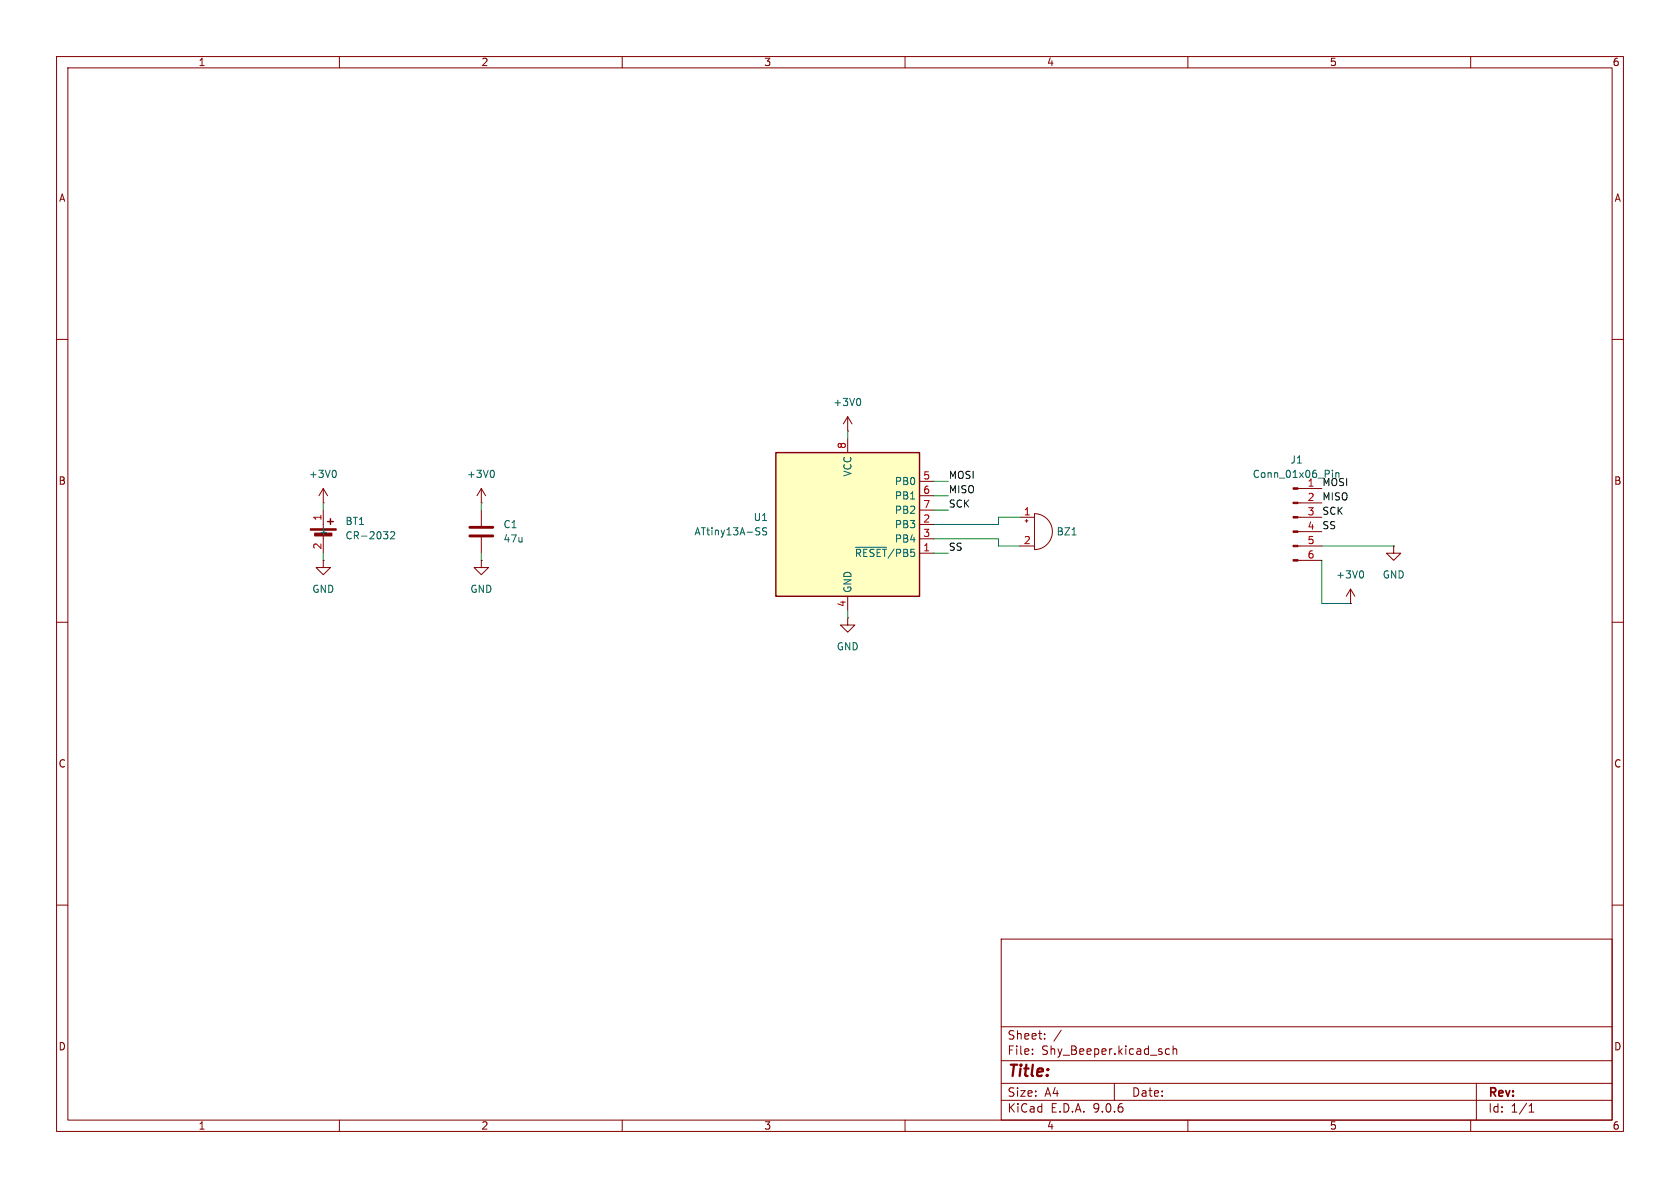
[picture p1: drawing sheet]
<svg xmlns="http://www.w3.org/2000/svg" width="297mm" height="210mm" viewBox="0 0 297 210" stroke-linecap="round" stroke-linejoin="round" font-family="sans-serif">
<g fill="none" stroke="#840000" stroke-width=".18">
<path d="M10 10h277v190h-277zM12 12h273v186h-273zM60 10v2M110 10v2M160 10v2M210 10v2M260 10v2M10 60h2M149.9 76.2h.1M149.9 73.7l-.8 1.2M149.9 73.7l.7 1.2M149.9 73.7v2.5"/>
<path d="M285 60h2M57.1 88.9h.1M57.1 99.1v1.2h1.3l-1.3 1.3-1.2-1.3h1.2M57.1 99.1h.1M57.1 86.4l-.7 1.2M57.1 86.4l.8 1.2M57.1 86.4v2.5M57.1 90.2v3.3M57.1 95.3v2.5M180.3 91.4h2.6M180.3 96.5h2.6M181.2 92.1h.5"/>
<path d="M181.5 91.8v.5M182.9 90.8a3.2 3.2 0 0 1 3.1 3.2 3.2 3.2 0 0 1-3.1 3.2zM229.5 86.4h4.2M229.5 88.9h4.2M229.5 91.4h4.2M229.5 94h4.2M229.5 96.5h4.2M229.5 99.1h4.2M246.4 96.5v1.3h1.2l-1.2 1.3-1.3-1.3h1.3M246.4 96.5h.1M10 110h2M285 110h2"/>
<path d="M10 160h2M177 166h108v32h-108zM285 160h2M60 198v2M110 198v2M160 198v2M177 194.5h108M177 191.5h108M177 187.5h108M177 181.5h108M182.5 186.3v.1M182.5 185.5v.1"/>
<path d="M184.7 183.6v.1M184.7 182.8v.1M187.6 182.1l-1.3 2M197 191.5v3M206 186.1l.3 .3 .4-.1M206.7 185.5l-.4-.1-.3 .3M207.4 185.5l.2-.1 .4 .1v.9M207.4 184.9v1.5M210 198v2M260 198v2M261 191.5v6.5M270.3 196.6h.9"/>
<path d="M270.3 195.5l.4-.4v1.5"/>
</g>
<g fill="#840000" stroke="#840000" stroke-width=".18">
<path d="M228.6 86.2h.9v.3h-.9z"/>
<path d="M228.6 88.8h.9v.2h-.9z"/>
<path d="M228.6 91.3h.9v.3h-.9z"/>
<path d="M228.6 93.9h.9v.2h-.9z"/>
<path d="M228.6 96.4h.9v.2h-.9z"/>
<path d="M228.6 98.9h.9v.3h-.9z"/>
<path d="M54.9 93.5h4.5v.2h-4.5z"/>
<path d="M55.6 94.2h3.1v.5h-3.1z"/>
</g>
<path d="M151.9 70.4a.79 .79 0 0 1 0 1.3M57.2 93.4v.9M59.1 83.1a.79 .79 0 0 1 0 1.3M69.1 94.1l.4-.1 .3 .4-.8 .9h.8M189.5 94.6h.7M235.6 83.1v.2M235.6 83.6v.8M236.2 83.6v.8M236.2 83.7l.1-.1h.3l.1 .8" fill="none" stroke="#006464" stroke-width=".18"/>
<path d="M57.9 92.2h1M58.4 91.7v1" fill="none" stroke="#840000" stroke-width=".25"/>
<path d="M137.2 80h25.4v25.4h-25.4z" fill="#ffffc2"/>
<path d="M137.2 80h25.4v25.4h-25.4z" fill="none" stroke="#840000" stroke-width=".25"/>
<g fill="none" stroke="#840000" stroke-width=".18">
<path d="M149.9 77.5v2.5M85.1 99.1v1.2h1.3l-1.3 1.3-1.3-1.3h1.3M85.1 99.1h.1M85.1 88.9h.1M85.1 86.4v2.5M85.1 90.2v2.8M85.1 95v2.8M85.1 86.4l-.8 1.2M85.1 86.4l.8 1.2M162.6 85.1h2.5M162.6 87.6h2.5M162.6 90.2h2.5"/>
<path d="M162.6 92.7h2.5M162.6 95.3h2.5M162.6 97.8h2.5M149.9 109.2v1.3h1.2l-1.2 1.3-1.3-1.3h1.3M149.9 109.2h.1M149.9 105.4v2.6M238.8 106.7h.1M238.8 104.1l-.8 1.3M238.8 104.1l.7 1.3M238.8 104.1v2.6"/>
</g>
<path d="M87.1 83.1a.79 .79 0 0 1 0 1.3M134.1 93.3h.2M134.3 94.1v.3M135.5 93.3h-.4l-.2 .1v.4l.5 .2 .1 .3-.2 .3-.5-.1M151.3 96.7h5.4M240.8 100.9a.79 .79 0 0 1 0 1.3" fill="none" stroke="#006464" stroke-width=".18"/>
<path d="M83.1 93.2h4M83.1 94.7h4" fill="none" stroke="#840000" stroke-width=".51"/>
<g fill="none" stroke="#009600" stroke-width=".18">
<path d="M149.9 76.2v1.3M57.1 88.9v1.3M57.1 97.8v1.3M85.1 88.9v1.3M85.1 97.8v1.3M165.1 95.3h11.4v1.2h3.8M165.1 97.8h2.5M165.1 85.1h2.5M165.1 90.2h2.5M165.1 87.6h2.5M180.3 91.4h-3.8v1.3h-11.4M233.7 99.1v7.6h5.1"/>
<path d="M233.7 96.5h12.7M149.9 108v1.2"/>
</g>
<text font-size="2.8" fill="#840000" x="178" y="190.9">Title:</text>
<g font-size="2.1" fill="#840000">
<text x="178" y="184">Sheet:</text>
<text x="178" y="186.7">File:</text>
<text x="184.1" y="186.7">Shy_Beeper.kicad_sch</text>
<text x="178" y="196.9">KiCad</text>
<text x="178" y="194.1">Size:</text>
<text x="184.7" y="194.1">A4</text>
<text x="185.7" y="196.9">E.D.A.</text>
<text x="193.3" y="196.9">9.0.6</text>
<text x="200" y="194.1">Date:</text>
<text x="263" y="194.3">Rev:</text>
<text x="263" y="196.9">Id:</text>
<text x="267.1" y="196.9">1/1</text>
</g>
<g font-size="1.8" fill="#840000">
<text x="35" y="11.9">1</text>
<text x="85" y="11.9">2</text>
<text x="135" y="11.9">3</text>
<text x="185" y="11.9">4</text>
<text x="235" y="11.9">5</text>
<text x="285" y="11.9">6</text>
<text x="10.3" y="35.9">A</text>
<text x="285.3" y="35.9">A</text>
<text x="10.3" y="85.9">B</text>
<text x="285.3" y="85.9">B</text>
<text x="10.3" y="135.9">C</text>
<text x="285.3" y="135.9">C</text>
<text x="10.3" y="185.9">D</text>
<text x="285.3" y="185.9">D</text>
<text x="35" y="199.9">1</text>
<text x="85" y="199.9">2</text>
<text x="135" y="199.9">3</text>
<text x="185" y="199.9">4</text>
<text x="235" y="199.9">5</text>
<text x="285" y="199.9">6</text>
</g>
<g font-size="1.8" fill="#006464">
<text x="147.2" y="72">+3V0</text>
<text x="228" y="82.1">J1</text>
<text x="54.5" y="84.7">+3V0</text>
<text x="82.4" y="84.7">+3V0</text>
<text x="150.7" y="84.3" transform="rotate(-90 150.7 84.3)">VCC</text>
<text x="158.1" y="86">PB0</text>
<text x="158.1" y="88.5">PB1</text>
<text x="221.4" y="84.7">Conn_01x06_Pin</text>
<text x="231.1" y="86.1">1</text>
<text x="58" y="95" transform="rotate(-90 58 95)">+</text>
<text x="58" y="94.7" transform="rotate(-90 58 94.7)">-</text>
<text x="61" y="93">BT1</text>
<text x="61" y="95.5">CR-2032</text>
<text x="88.9" y="93.6">C1</text>
<text x="122.7" y="94.8">ATtiny13A-SS</text>
<text x="133.1" y="92.3">U1</text>
<text x="158.1" y="91">PB2</text>
<text x="158.1" y="93.6">PB3</text>
<text x="186.7" y="94.8">BZ1</text>
<text x="88.9" y="96.1">47u</text>
<text x="151" y="98.7">~{RESET}/PB5</text>
<text x="158.1" y="96.1">PB4</text>
<text x="55.1" y="105">GND</text>
<text x="83.1" y="105">GND</text>
<text x="150.7" y="104.9" transform="rotate(-90 150.7 104.9)">GND</text>
<text x="236.1" y="102.5">+3V0</text>
<text x="244.3" y="102.5">GND</text>
<text x="147.8" y="115.2">GND</text>
</g>
<g font-size="1.8" fill="#a90000">
<text x="149.6" y="79.4" transform="rotate(-90 149.6 79.4)">8</text>
<text x="163.1" y="84.8">5</text>
<text x="163.1" y="87.4">6</text>
<text x="163.1" y="89.9">7</text>
<text x="231.1" y="88.6">2</text>
<text x="56.9" y="92.1" transform="rotate(-90 56.9 92.1)">1</text>
<text x="163.1" y="92.5">2</text>
<text x="163.1" y="95">3</text>
<text x="180.9" y="91.2">1</text>
<text x="231.1" y="91.2">3</text>
<text x="231.1" y="93.7">4</text>
<text x="56.9" y="97.2" transform="rotate(-90 56.9 97.2)">2</text>
<text x="163.1" y="97.5">1</text>
<text x="180.9" y="96.3">2</text>
<text x="231.1" y="96.3">5</text>
<text x="231.1" y="98.8">6</text>
<text x="149.6" y="107.4" transform="rotate(-90 149.6 107.4)">4</text>
</g>
<g font-size="1.8" fill="#0f0f0f">
<text x="167.6" y="89.8">SCK</text>
<text x="167.6" y="84.7">MOSI</text>
<text x="167.6" y="87.3">MISO</text>
<text x="233.7" y="88.6">MISO</text>
<text x="233.7" y="86">MOSI</text>
<text x="233.7" y="93.6">SS</text>
<text x="233.7" y="91.1">SCK</text>
<text x="167.6" y="97.4">SS</text>
</g>
</svg>
